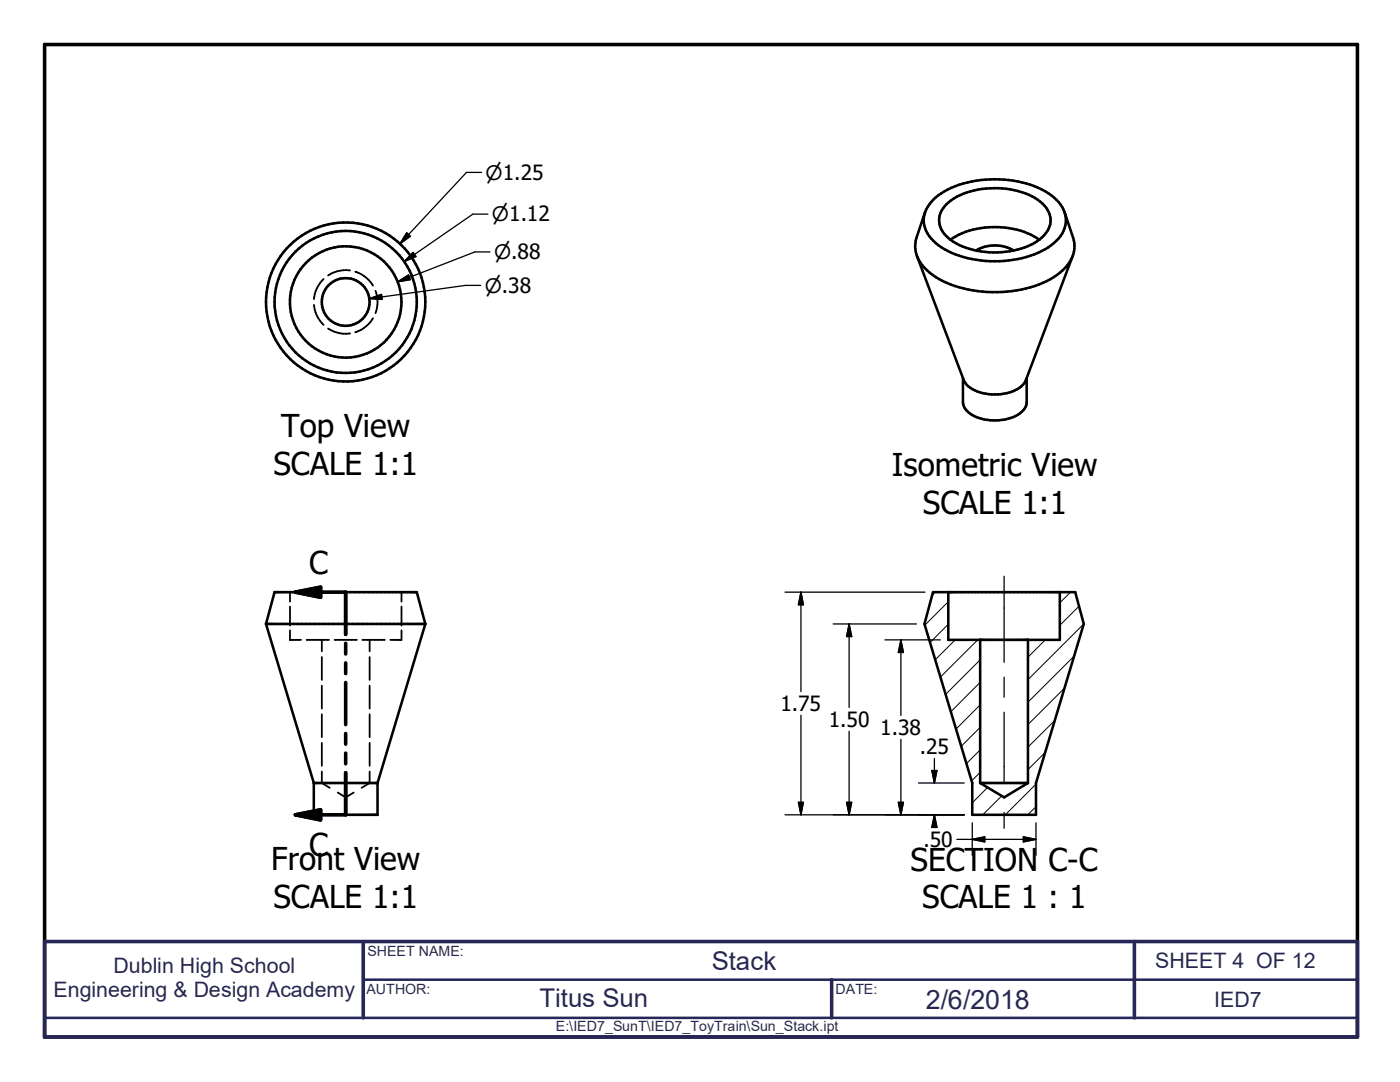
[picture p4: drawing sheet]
<svg xmlns="http://www.w3.org/2000/svg" width="279mm" height="216mm" viewBox="0 0 279 216" stroke-linecap="round" stroke-linejoin="round" font-family="sans-serif">
<g fill="none" stroke="#000" stroke-width=".36">
<path d="M64.6 55.7a6.2 6.2 0 0 0-1.9 4M69.8 54a6.3 6.3 0 0 0-4.3 1M70.9 54.2a6.2 6.2 0 0 1 3.5 2.8M74.9 58a6.3 6.3 0 0 1 0 4.5M62.7 60.8a6.2 6.2 0 0 0 1.9 4M65.5 65.6a6.6 6.6 0 0 0 4.3 .9M74.4 63.5a6.3 6.3 0 0 1-3.5 2.8M57.9 118.2v1.9M80.1 118.2v1.9M57.9 125.8v1.9h2.2M57.9 121v3.8M61.2 127.7h4.5"/>
<path d="M64.2 127.7v2.3M64.2 131.1v4.6M64.2 136.8v4.6M66.8 127.7h4.4M72.3 127.7h4.5M73.8 127.7v2.3M73.8 131.1v4.6M73.8 136.8v4.6M80.1 125.8v1.9h-2.2M80.1 121v3.8M64.2 154v2.2l1.6 1M64.2 142.5v4.6"/>
<path d="M64.2 148.2v4.6M67.4 158.1l1.6 1 1.6-1M73.8 154v2.2l-1.6 1M73.8 142.5v4.6M73.8 148.2v4.6"/>
</g>
<g fill="none" stroke="#000" stroke-width=".51">
<path d="M186.3 39.9a18.1 18.1 0 0 1 13.2-4.1 17.5 17.5 0 0 1 11.3 4.1 5.4 5.4 0 0 1-.5 8.6 19.6 19.6 0 0 1-14.5 3.5 15.4 15.4 0 0 1-10-4.4 5.3 5.3 0 0 1 .5-7.7zM183 51.1l9.3 24.7a5.9 5.9 0 0 0 5 2.9 8.1 8.1 0 0 0 7.1-2.2l9.7-25.4M184.6 42.4l-1.7 5a6.3 6.3 0 0 0 2.6 7 22 22 0 0 0 15.5 3.8 18 18 0 0 0 11.6-4.8 6 6 0 0 0 1.6-6l-1.7-5M189.7 47.8a16.8 16.8 0 0 1 17.7 0M189.7 47.9a4.5 4.5 0 0 1-1.8-5.9 9.7 9.7 0 0 1 6.5-4 16.9 16.9 0 0 1 12.7 1.9 4.6 4.6 0 0 1 2.2 5.7 9.4 9.4 0 0 1-7 4.4M189.7 47.9a16.4 16.4 0 0 0 12.6 2.1M194.8 50a7.3 7.3 0 0 1 7.5 0M192.2 75.4v4.8a3.8 3.8 0 0 0 3.2 3.2 9.5 9.5 0 0 0 8.5-1.2l.7-.9 .3-.7v-5.2M186.2 118.2h28.4l1.7 6.3-9.5 31.7v6.4h-12.8v-6.4l-9.5-31.7zM189.3 118.2v9.5h22.2v-9.5M53.1 124.5l1.7-6.3h28.4l1.7 6.3M53.1 124.5h31.8"/>
<path d="M53.1 124.5l9.5 31.7M84.9 124.5l-9.6 31.7M195.6 127.7v28.5M205.1 127.7v28.5M62.6 156.2h12.7M62.6 156.2v6.4h12.7v-6.4M195.6 156.2h9.5M195.6 156.2l4.8 2.9 4.7-2.9"/>
<circle cx="69" cy="60.3" r="4.8"/>
<circle cx="69" cy="60.3" r="14.2"/>
<circle cx="69" cy="60.3" r="15.9"/>
<circle cx="69" cy="60.2" r="11.1"/>
</g>
<g fill="#000">
<circle cx="70.9" cy="54.2" r=".18"/>
<circle cx="70.9" cy="66.3" r=".18"/>
</g>
<path d="M8.9 8.9h262v198h-262zM59 118.2h10v8.4M59 118.2l5-1v2zM69 128.4v2.1M69 132.3v2.1M69 136.2v8.4M69 146.4v2.1M69 150.3v2.1M69 154.2v8.4h-10M59 162.6l5-1v2z" fill="none" stroke="#000" stroke-width=".71"/>
<path d="M72.5 195.5h198.4M8.9 203.1h262" fill="none" stroke="#262659" stroke-width=".51"/>
<path d="M8.9 187.9h262v19h-262zM72.5 187.9v15.2M166 195.5v7.6M226.4 187.9v15.2" fill="none" stroke="#262659" stroke-width=".71"/>
<path d="M59 118.2l5-1v2zM59 162.6l5-1v2z" fill="#000" stroke="#000" stroke-width=".71"/>
<g fill="none" stroke="#000" stroke-width=".2">
<path d="M186.7 118.2l-.7 .6M213.6 118.2l-2.1 2.1M189.3 124.6l-3.7 3.6M189.3 120.1l-4.7 4.7M190.6 127.7l-4 4M195.1 127.7l-7.4 7.4M195.6 136.2l-5.8 5.8M195.6 131.7l-6.9 6.9M208.6 127.7l-3.5 3.4M212.4 137.3l-7.3 7.3M214.4 130.9l-9.3 9.2M215.3 121l-3.8 3.8"/>
<path d="M216.3 124.5l-11.2 11.1M195.6 154.1l-1.7 1.7M195.6 149.6l-2.7 2.8M195.6 145.1l-3.8 3.8M195.6 140.6l-4.8 4.9M197.1 157.1l-3.1 3.1M199.9 158.8l-3.8 3.8M206.8 156.5l-6.2 6.1M208.6 150.1l-3.5 3.5M210.5 143.7l-5.4 5.4M206.8 161l-1.7 1.6"/>
</g>
<g fill="none" stroke="#000" stroke-width=".25">
<path d="M96.1 34.4h-3l-13.3 14.2M73.7 59.6l2.4-.9 .2 1zM79.4 56.2l2.1-1.3 .4 .9zM81.2 46.5l.7 .6-2.1 1.5zM82.4 50.4l.6 .8-2.3 1zM95.9 56.9h-3l-19.2 2.7M97.4 42.7h-3l-13.7 9.5M97.8 50.3h-3l-15.4 5.9M156.7 118.2h27.9M159.8 118.2v19.8M159.8 118.2l.5 2.5h-1zM200.4 115v17.1"/>
<path d="M166.3 124.5h16.6M169.5 124.5v16.7M169.5 124.5l.5 2.5h-1zM176.6 127.7h11.1M179.8 127.7v15.1M179.8 127.7l.5 2.5h-1zM200.4 135.1v4M159.8 142.7v19.9M169.5 145.9v16.7M179.8 147.5v15.1M183.3 156.2h9.1M186 153.7h1l-.5 2.5z"/>
<path d="M186.5 151.4v4.8M200.4 142.1v14M156.7 162.6h35.7M159.3 160.1h1l-.5 2.5zM169 160.1h1l-.5 2.5zM179.3 160.1h1l-.5 2.5zM186.5 165.1h.1M186.5 162.6v2.5M186.5 162.6l.5 2.5h-1zM191 167.5h15.8M194 167.5l2.5-.5v1zM194 164.2v6.5"/>
<path d="M200.4 162.1v3.2M204.2 167l2.6 .5-2.6 .5zM206.8 164.2v6.5"/>
</g>
<g fill="#000" stroke="#000" stroke-width=".25">
<path d="M73.7 59.6l2.4-.9 .2 1zM81.2 46.5l.7 .6-2.1 1.5zM79.4 56.2l2.1-1.3 .4 .9zM82.4 50.4l.6 .8-2.3 1zM159.8 118.2l.5 2.5h-1zM169.5 124.5l.5 2.5h-1zM179.8 127.7l.5 2.5h-1zM186 153.7h1l-.5 2.5zM159.3 160.1h1l-.5 2.5zM169 160.1h1l-.5 2.5zM179.3 160.1h1l-.5 2.5zM186.5 162.6l.5 2.5h-1z"/>
<path d="M194 167.5l2.5-.5v1zM204.2 167l2.6 .5-2.6 .5z"/>
</g>
<g font-size="6.3">
<text x="56.1" y="87.2">Top View</text>
<text x="54.6" y="94.7">SCALE 1:1</text>
<text x="178" y="95">Isometric View</text>
<text x="184.2" y="102.5">SCALE 1:1</text>
<text x="61.7" y="114.6">C</text>
<text x="54.1" y="173.7">Front View</text>
<text x="61.7" y="170.7">C</text>
<text x="181.7" y="173.8">SECTION C-C</text>
<text x="54.6" y="181.2">SCALE 1:1</text>
<text x="184" y="181.3">SCALE 1 : 1</text>
</g>
<text font-size="5.3" fill="#262659" x="184.7" y="201.3">2/6/2018</text>
<g font-size="5.1" fill="#262659">
<text x="142" y="193.5">Stack</text>
<text x="107.7" y="200.9">Titus Sun</text>
</g>
<g font-size="4.2">
<text x="155.7" y="141.9">1.75</text>
<text x="165.4" y="145.1">1.50</text>
<text x="175.7" y="146.6">1.38</text>
<text x="183.6" y="150.5">.25</text>
<text x="184.3" y="169">.50</text>
</g>
<g font-size="4.2" fill="#262659">
<text x="22.6" y="194.2">Dublin High School</text>
<text x="230.5" y="193.2">SHEET 4 OF 12</text>
<text x="10.7" y="199">Engineering &amp; Design Academy</text>
<text x="242.3" y="200.9">IED7</text>
</g>
<g font-size="4">
<text x="96.9" y="35.9">n1.25</text>
<text x="98.2" y="44.2">n1.12</text>
<text x="98.6" y="51.8">n.88</text>
<text x="96.7" y="58.4">n.38</text>
</g>
<g font-size="2.8" fill="#262659">
<text x="73.3" y="190.8">SHEET NAME:</text>
<text x="73.2" y="198.3">AUTHOR:</text>
<text x="166.7" y="198.4">DATE:</text>
<text x="111" y="205.8">E:\IED7_SunT\IED7_ToyTrain\Sun_Stack.ipt</text>
</g>
</svg>
